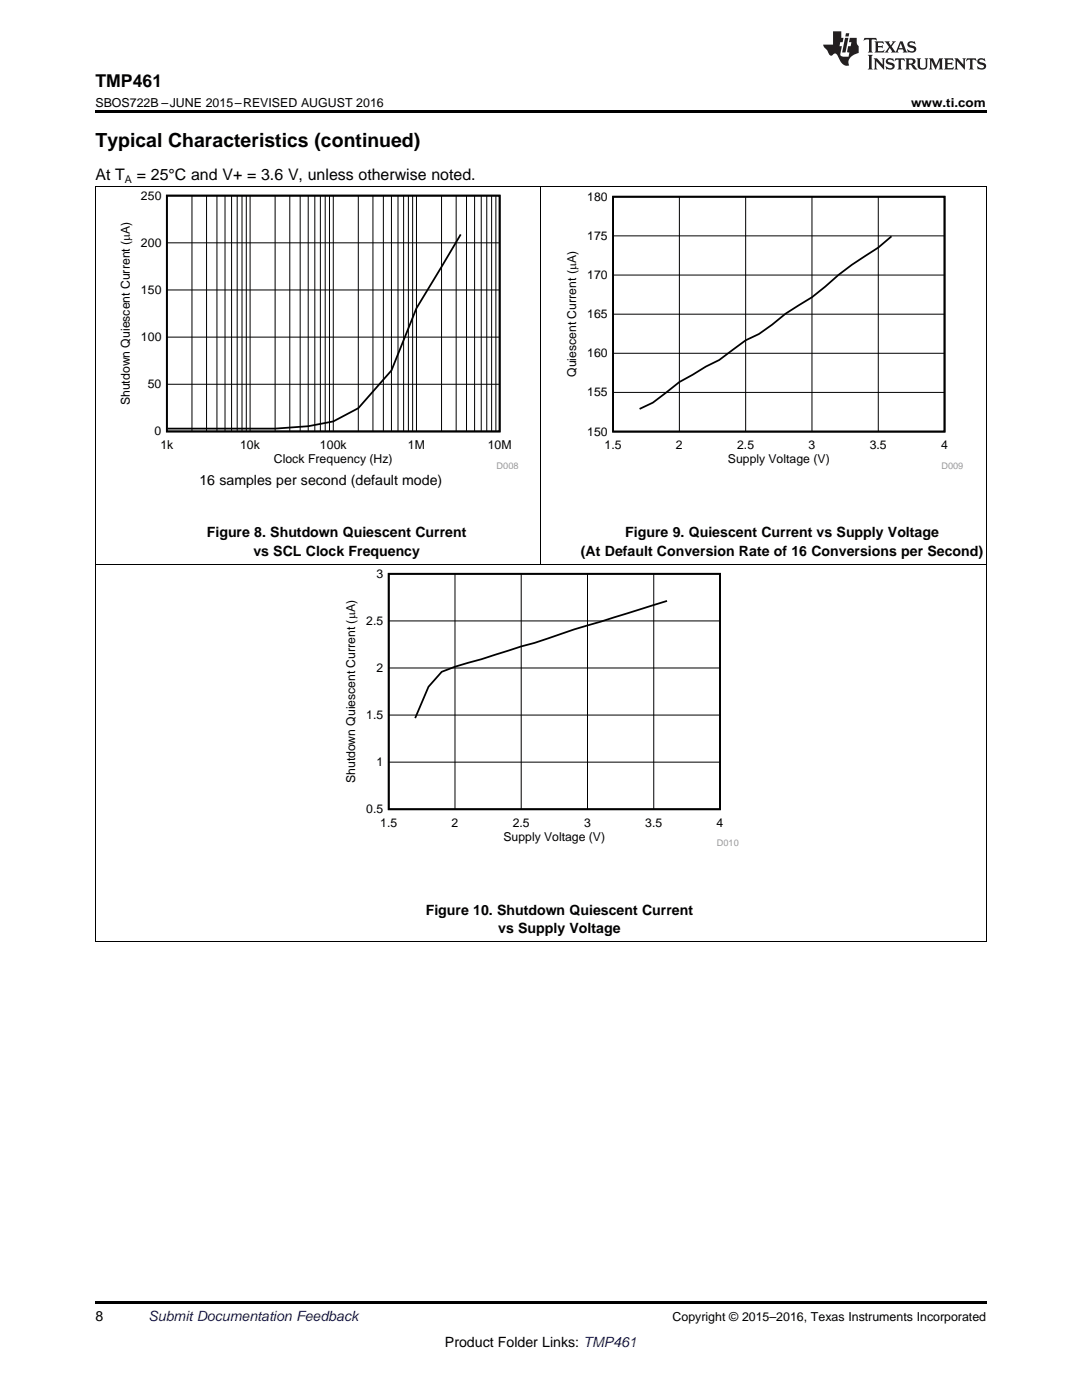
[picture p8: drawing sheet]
<svg xmlns="http://www.w3.org/2000/svg" width="216mm" height="279mm" viewBox="0 0 216 279" stroke-linecap="round" stroke-linejoin="round" font-family="sans-serif">
<path d="M19 259.7h177.8v.5h-177.8z" fill="#000"/>
<path d="M19.1 112.6v75.4M196.8 112.6v75.4M19 188h177.8" fill="none" stroke="#000" stroke-width=".2"/>
<path d="M68.5 113.6h78.9v55.4h-78.9z" fill-rule="evenodd" fill="#fff"/>
<path d="M77.6 114.5h66.1v47h-66.1zM133.1 119.9l-18.5 5.7-7.9 2.7-15.9 4.8-2.7 1-2.6 3-2.7 6.2" fill="none" stroke="#000" stroke-width=".35"/>
<path d="M19.1 37.3v75.3M107.9 37.3v75.3M196.8 37.3v75.3M19 112.6h177.8M90.8 114.5v47M104 114.5v47M117.2 114.5v47M130.4 114.5v47M77.6 133.3h66.1M77.6 123.9h66.1M77.6 152.1h66.1M77.6 142.7h66.1" fill="none" stroke="#000" stroke-width=".2"/>
<path d="M23.6 38.1h79.8v55.5h-79.8z" fill-rule="evenodd" fill="#fff"/>
<path d="M33.3 39h66.4v47.1h-66.4zM91.9 46.8l-8.8 14.7-5 12.4-6.6 7.6-5 2.6-5 1-6.6 .4h-21.4" fill="none" stroke="#000" stroke-width=".35"/>
<g fill="none" stroke="#000" stroke-width=".2">
<path d="M38.3 39v47.1M41.2 39v47.1M43.3 39v47.1M44.9 39v47.1M46.2 39v47.1M47.3 39v47.1M48.3 39v47.1M49.1 39v47.1M49.9 39v47.1M54.9 39v47.1M57.8 39v47.1M59.9 39v47.1"/>
<path d="M61.5 39v47.1M62.8 39v47.1M63.9 39v47.1M64.9 39v47.1M65.7 39v47.1M66.5 39v47.1M71.5 39v47.1M74.4 39v47.1M76.5 39v47.1M78.1 39v47.1M79.4 39v47.1M80.5 39v47.1"/>
<path d="M81.5 39v47.1M82.3 39v47.1M83.1 39v47.1M88.1 39v47.1M91 39v47.1M93.1 39v47.1M94.7 39v47.1M96 39v47.1M97.1 39v47.1M98.1 39v47.1M98.9 39v47.1M33.3 57.9h66.4"/>
<path d="M33.3 48.5h66.4M33.3 76.7h66.4M33.3 67.3h66.4"/>
</g>
<path d="M112.6 38.3h79.6v55.3h-79.6z" fill-rule="evenodd" fill="#fff"/>
<path d="M122.3 39.3h66.2v46.8h-66.2zM177.9 47.2l-2.6 2.2a60 60 0 0 0-10.6 7.8l-2.7 2.1-5.3 3.3-2.6 2.2-2.7 1.9-2.6 1.2-5.3 4-2.6 1.3-5.3 3-5.3 4.2-2.7 1.2" fill="none" stroke="#000" stroke-width=".35"/>
<path d="M19 37.2h177.8M135.6 39.3v46.8M148.8 39.3v46.8M162 39.3v46.8M175.3 39.3v46.8M122.3 54.9h66.2M122.3 47.1h66.2M122.3 78.3h66.2M122.3 70.5h66.2M122.3 62.7h66.2" fill="none" stroke="#000" stroke-width=".2"/>
<path d="M19 22h177.8v.5h-177.8z" fill="#000"/>
<g fill="#231f20">
<path d="M172.5 7.6l-.1 .5 .4-.2h.6v.1v2.1l-.2 .4h.9l-.2-.4v-2.1l.1-.1h.5l.5 .2-.2-.5zM174.5 8.3l.2 .3v1.5l-.2 .4h1.8l.2-.6a1.04 1.04 0 0 1-1.3 .2v-.7h.6l.3 .2v-.6l-.3 .2h-.6v-.6l.8-.1 .4 .3-.2-.5zM176.5 8.3l.9 1.1-.9 1.1h.8l-.2-.2 .4-.7 .5 .7-.2 .2h1.5l-.2-.2 .2-.4h.9l.1 .4-.2 .2h1l-.3-.3-.7-1.9h-.5l-.9 2-.8-1 .9-1h-.8l.1 .3-.4 .5-.3-.6 .1-.2zM179.7 8.6l.4 1h-.7zM181.3 8.4a.63 .63 0 0 0-.2 .7 .63 .63 0 0 0 .6 .4l.6 .2 .1 .2a.75 .75 0 0 1-.7 .4 .75 .75 0 0 1-.6-.5l.1 .7 .1-.1a1.11 1.11 0 0 0 1.5-.6 1.13 1.13 0 0 0-1.2-.8l-.1-.4a1.04 1.04 0 0 1 1.2 .2l-.2-.5-.2 .1-.4-.2zM173.2 10.9l.2 .4v2.2l-.2 .4h1l-.3-.4v-2.2l.3-.4zM174.3 11.6l.3 .4v1.5l-.3 .4h.8l-.2-.4v-1.3l1.5 1.7v-1.9l.2-.4h-.7l.2 .4v.9l-1.1-1.3zM177 11.8a.62 .62 0 0 0-.2 .7 .62 .62 0 0 0 .6 .4l.6 .1 .1 .3a.76 .76 0 0 1-.7 .3 .76 .76 0 0 1-.7-.4l.2 .7 .1-.1a1.11 1.11 0 0 0 1.5-.6 1.13 1.13 0 0 0-1.2-.8l-.1-.4a1.04 1.04 0 0 1 1.2 .2l-.2-.6-.2 .1-.5-.1zM178.7 11.6l-.2 .6a.61 .61 0 0 1 .8-.3v1.6l-.2 .4h.9l-.2-.4v-1.6a.63 .63 0 0 1 .7 .3l-.1-.6zM180.6 11.6l.3 .4v1.5l-.3 .4h1l-.2-.2-.1-.8 .6 .2a.76 .76 0 0 0 1.2 .7l-1-1a.58 .58 0 0 0 .6-.5 .58 .58 0 0 0-.5-.6zM181.4 11.9h.1a.45 .45 0 0 1 .5 .1 .45 .45 0 0 1 .1 .5l-.8 .2zM182.9 11.6l.2 .2a2.17 2.17 0 0 0 .3 1.9 .99 .99 0 0 0 1.6-.6v-1.1l.2-.4h-.7l.2 .2a1.92 1.92 0 0 1-.2 1.8 .6 .6 0 0 1-.9-.5v-1.1l.2-.4zM185.4 11.6l.2 .4v1.5l-.2 .4h.7l-.2-.4v-1.4l.8 1.8 .8-1.8v1.4l-.2 .4h.9l-.2-.4v-1.5l.2-.4h-.8l-.6 1.5-.6-1.5zM188.4 11.6l.2 .4v1.5l-.2 .4h1.8l.1-.6a1.04 1.04 0 0 1-1.2 .1v-.6h.5l.4 .2v-.6l-.4 .2h-.5v-.7h.8l.3 .3-.1-.6zM190.5 11.6l.2 .4v1.5l-.2 .4h.7l-.2-.4v-1.3l1.5 1.7v-1.9l.2-.4h-.7l.2 .4v.9l-1.1-1.3zM192.9 11.6l-.1 .6a.61 .61 0 0 1 .7-.3l.1 1.6-.3 .4h1l-.3-.4 .1-1.6a.63 .63 0 0 1 .7 .3l-.1-.6zM195.2 11.8a.62 .62 0 0 0-.2 .7 .62 .62 0 0 0 .6 .4l.6 .1 .1 .3a.76 .76 0 0 1-.7 .3 .76 .76 0 0 1-.6-.4l.1 .7 .1-.1a1.11 1.11 0 0 0 1.6-.6 1.13 1.13 0 0 0-1.3-.8l-.1-.4a1.04 1.04 0 0 1 1.2 .2l-.1-.6-.2 .1-.5-.1z"/>
<path d="M166.2 6.3v2.6h-1.9v.4l.8 .9a.91 .91 0 0 0 1 .8 .56 .56 0 0 1 .5-.3 .56 .56 0 0 1 .5 .3l.4 .8a1.53 1.53 0 0 0 1.9 1.2 1.54 1.54 0 0 1 1-2.1l.9-.3v-1.4a1.52 1.52 0 0 1-.4-1.6h-1.3l-.2 .8h.5l-.2 .8h-.5l-.1 1v.2l.4 .1-.2 .8a1.93 1.93 0 0 1-1.6-.3l.3-1.8h-.5l.2-.8h.4l.2-.8h-.4v-1.3zM168.6 7.6l-.6 2.9h.7l.6-2.9zM168.8 6.6l-.1 .7h.6l.2-.7z"/>
</g>
<text font-size="3.9" x="19" y="29.3">Typical Characteristics (continued)</text>
<text font-size="3.5" x="19" y="17.3">TMP461</text>
<g font-size="3.2">
<text x="19" y="36">At T</text>
<text x="27.3" y="36">= 25°C and V+ = 3.6 V, unless otherwise noted.</text>
</g>
<g font-size="2.8">
<text x="39.8" y="96.8">16 samples per second (default mode)</text>
<text x="41.3" y="107.2">Figure 8. Shutdown Quiescent Current</text>
<text x="124.8" y="107.2">Figure 9. Quiescent Current vs Supply Voltage</text>
<text x="50.6" y="110.9">vs SCL Clock Frequency</text>
<text x="115.9" y="110.9">(At Default Conversion Rate of 16 Conversions per Second)</text>
<text x="84.9" y="182.6">Figure 10. Shutdown Quiescent Current</text>
<text x="99.4" y="186.3">vs Supply Voltage</text>
<text x="19" y="263.6">8</text>
<text x="88.8" y="268.9">Product Folder Links: TMP461</text>
</g>
<text font-size="2.8" fill="#0000c8" x="29.6" y="263.6">Submit Documentation Feedback</text>
<g font-size="2.5">
<text x="19" y="21.4">SBOS722B –JUNE 2015–REVISED AUGUST 2016</text>
<text x="181.8" y="21.4">www.ti.com</text>
<text x="134.2" y="263.6">Copyright © 2015–2016, Texas Instruments Incorporated</text>
</g>
<g font-size="2.4">
<text x="28.1" y="39.8">250</text>
<text x="117.2" y="40.1">180</text>
<text x="117.2" y="47.9">175</text>
<text x="28.1" y="49.3">200</text>
<text x="28.1" y="58.7">150</text>
<text x="117.2" y="55.7">170</text>
<text x="117.2" y="63.5">165</text>
<text x="28.1" y="68.1">100</text>
<text x="117.2" y="71.3">160</text>
<text x="29.5" y="77.5">50</text>
<text x="115" y="75.2" transform="rotate(-90 115 75.2)">Quiescent Current (PA)</text>
<text x="25.9" y="80.9" transform="rotate(-90 25.9 80.9)">Shutdown Quiescent Current (PA)</text>
<text x="117.2" y="79.1">155</text>
<text x="30.9" y="86.9">0</text>
<text x="32" y="89.7">1k</text>
<text x="47.9" y="89.7">10k</text>
<text x="63.8" y="89.7">100k</text>
<text x="81.4" y="89.7">1M</text>
<text x="97.3" y="89.7">10M</text>
<text x="117.2" y="86.9">150</text>
<text x="120.6" y="89.7">1.5</text>
<text x="134.9" y="89.7">2</text>
<text x="147.1" y="89.7">2.5</text>
<text x="161.3" y="89.7">3</text>
<text x="173.6" y="89.7">3.5</text>
<text x="187.8" y="89.7">4</text>
<text x="54.6" y="92.5">Clock Frequency (Hz)</text>
<text x="145.3" y="92.5">Supply Voltage (V)</text>
<text x="75.1" y="115.3">3</text>
<text x="73.1" y="124.7">2.5</text>
<text x="75.1" y="134.1">2</text>
<text x="73.1" y="143.5">1.5</text>
<text x="75.1" y="152.9">1</text>
<text x="70.9" y="156.3" transform="rotate(-90 70.9 156.3)">Shutdown Quiescent Current (PA)</text>
<text x="73.1" y="162.3">0.5</text>
<text x="75.9" y="165.1">1.5</text>
<text x="90.1" y="165.1">2</text>
<text x="100.5" y="167.9">Supply Voltage (V)</text>
<text x="102.3" y="165.1">2.5</text>
<text x="116.6" y="165.1">3</text>
<text x="128.8" y="165.1">3.5</text>
<text x="143" y="165.1">4</text>
</g>
<text font-size="2.1" x="24.9" y="36.6">A</text>
<g font-size="1.8" fill="#999">
<text x="99.1" y="93.5">D008</text>
<text x="187.9" y="93.5">D009</text>
<text x="143.1" y="168.9">D010</text>
</g>
</svg>
